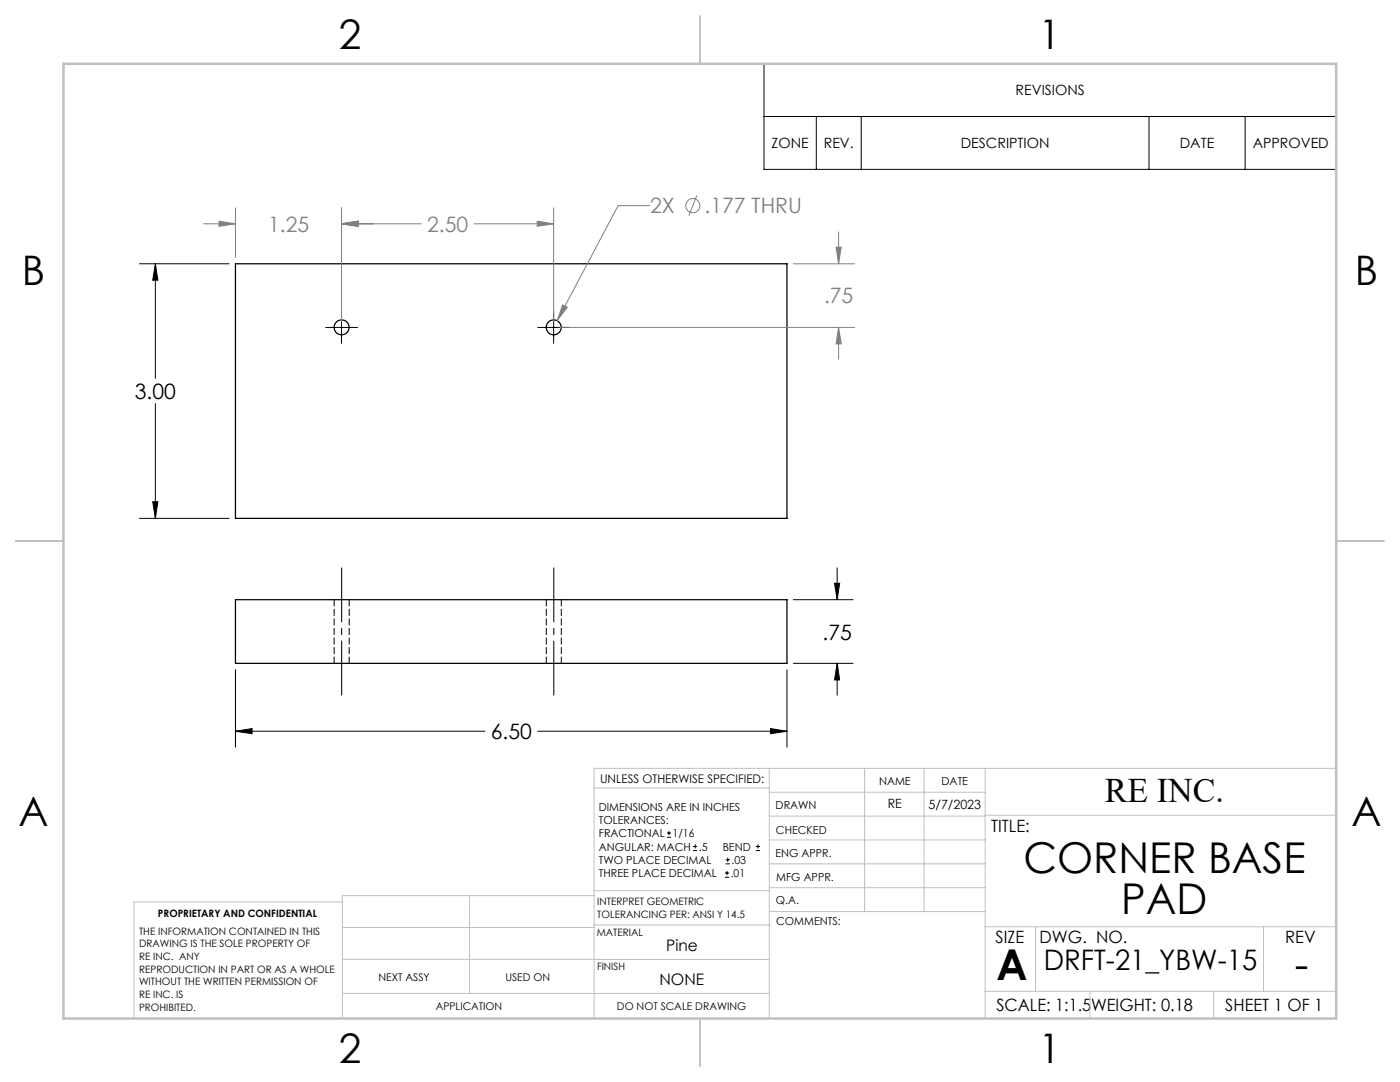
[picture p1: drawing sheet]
<svg xmlns="http://www.w3.org/2000/svg" width="279mm" height="216mm" viewBox="0 0 279 216" stroke-linecap="round" stroke-linejoin="round" font-family="sans-serif">
<g fill="none" stroke="#000" stroke-width=".25">
<path d="M47 52.6h110.1v50.8h-110.1zM47 119.7h110.1v12.7h-110.1z"/>
<circle cx="68.2" cy="65.3" r="1.5"/>
<circle cx="110.5" cy="65.3" r="1.5"/>
</g>
<path d="M66.7 119.7v12.7M109 119.7v12.7M69.7 132.4v-12.7M112 132.4v-12.7" fill="none" stroke="#000" stroke-width=".2" stroke-dasharray="1.3 .6"/>
<g fill="none" stroke="#808080" stroke-width=".2">
<path d="M139.1 39l-1.6 4M40.6 44.7h6.4M43.7 44.1l3.3 .6-3.3 .5zM47 41.5v9.9M68.2 44.7l3.3-.6v1.1zM68.2 41.5v22.6M68.2 44.7h15.9M94.6 44.7h15.9M107.2 44.1l3.3 .6-3.3 .5zM110.5 41.5v22.6M129.7 41h-6.3l-12.2 23M158.3 52.6h12.2"/>
<path d="M166.9 49.3h1l-.5 3.3zM167.4 46.3v6.3M111.8 65.3h58.7M112.3 60.9l.9 .4-2 2.7zM167.4 65.3v6.4M167.4 65.3l.5 3.3h-1z"/>
<circle cx="138.3" cy="41" r="1.41"/>
</g>
<g fill="none" stroke="#000" stroke-width=".2">
<path d="M152.5 12.7h114.2v21.1h-114.2zM152.5 23.2h114.2M162.9 23.2v10.6M171.9 23.2v10.6M229.3 23.2v10.6M248.5 23.2v10.6M27.8 52.6h17.9M31 52.6l.5 3.3h-1zM31 52.6v22.9M65 65.3h6.4M68.2 62.1v6.4M107.3 65.3h6.4"/>
<path d="M110.5 62.1v6.4M31 80.5v22.9M27.8 103.4h17.9M30.5 100.1h1l-.5 3.3zM158.3 119.7h12M166.5 116.4h1.1l-.5 3.3zM167.1 113.3v6.4M47 133.6v15.5M157.1 133.6v15.5M158.3 132.4h12M167.1 132.4v6.3M167.1 132.4l.5 3.3h-1.1z"/>
<path d="M47 145.9l3.3-.5v1zM47 145.9h49.8M107.3 145.9h49.8M153.8 145.4l3.3 .5-3.3 .5zM133.1 167.1h.8M133.1 166.2h.8M133.5 165.8v.9M138.3 169.7h.8M138.3 168.9h.8M138.7 168.5v.8M144.7 175h.8M144.7 174.2h.8"/>
<path d="M144.8 172.4h.9M144.8 171.6h.9M145.1 173.8v.8M145.2 171.1v.9M150.8 169.7h.9M150.8 168.9h.9M151.3 168.5v.8"/>
</g>
<path d="M68.2 138.7v-25.4M110.5 138.7v-25.4" fill="none" stroke="#000" stroke-width=".2" stroke-dasharray="15.2 1.3 1.3 1.3" stroke-dashoffset="4.4"/>
<g fill="none" stroke="#c0c0c0" stroke-width=".2">
<path d="M118.6 157.2h34.9M153.5 153.3v49.9M153.5 158.1h43.1M172.5 153.3v28.6M184.4 153.3v28.6M196.6 153.3v49.9M266.7 153.3h-148.1v49.9M68.3 180h-41.6v23.2M93.7 178.7v19.5M118.6 178.7h-50.3v24.5M118.6 177.7h35M153.5 167.6h43.1"/>
<path d="M153.5 162.8h43.1M153.5 172.4h43.1M153.5 177.1h43.1M196.6 162.7h70.1M68.3 198.2h85.2M68.3 191.4l85.2 .1M68.3 185.1h50.3M118.6 184.6h35M153.6 181.9h43M196.6 197.8h70.1M196.6 184.9h70.1M206.7 184.9v12.9"/>
<path d="M217.5 197.8v5.4M242.2 197.8v5.4M252.2 184.9v12.9"/>
</g>
<path d="M139.7 3.2v9.5M3.1 107.9h9.6M266.7 107.9h9.5M139.7 203.2v9.6" fill="none" stroke="#c0c0c0" stroke-width=".25"/>
<path d="M12.7 12.7h254v190.5h-254z" fill="none" stroke="#c0c0c0" stroke-width=".5"/>
<path d="M31 52.6l.5 3.3h-1zM30.5 100.1h1l-.5 3.3zM167.1 132.4l.5 3.3h-1.1zM166.5 116.4h1.1l-.5 3.3zM153.8 145.4l3.3 .5-3.3 .5zM47 145.9l3.3-.5v1z" fill="#000"/>
<path d="M166.9 49.3h1l-.5 3.3zM167.4 65.3l.5 3.3h-1zM43.7 44.1l3.3 .6-3.3 .5zM68.2 44.7l3.3-.6v1.1zM68.2 44.7l3.3-.6v1.1zM107.2 44.1l3.3 .6-3.3 .5zM112.3 60.9l-1.1 3.1 2-2.7z" fill="#808080"/>
<g font-size="8.5">
<text x="204.2" y="174.2">CORNER BASE</text>
<text x="223.8" y="182.3">PAD</text>
<text x="198.9" y="195.5">A</text>
<text x="258.4" y="195.4">-</text>
</g>
<g font-size="8.1">
<text x="67.6" y="9.7">2</text>
<text x="207.3" y="9.7">1</text>
<text x="4.4" y="57">B</text>
<text x="270.4" y="57">B</text>
<text x="3.7" y="164.9">A</text>
<text x="269.7" y="164.9">A</text>
<text x="67.6" y="212.2">2</text>
<text x="207.3" y="212.2">1</text>
</g>
<text font-size="6.9" x="220.5" y="160.1">RE INC.</text>
<text font-size="5.6" x="208.3" y="193.5">DRFT-21_YBW-15</text>
<g font-size="4.2" fill="#808080">
<text x="53.5" y="46.2">1.25</text>
<text x="85.3" y="46.2">2.50</text>
<text x="129.7" y="42.6">2X</text>
<text x="140.6" y="42.6">.177 THRU</text>
<text x="164.4" y="60.6">.75</text>
</g>
<g font-size="4.2">
<text x="26.9" y="79.6">3.00</text>
<text x="164.2" y="127.6">.75</text>
<text x="98" y="147.5">6.50</text>
</g>
<g font-size="3.4">
<text x="197.8" y="166">TITLE:</text>
<text x="198.7" y="188.1">SIZE</text>
<text x="207.5" y="188.1">DWG. NO.</text>
<text x="256.5" y="188.2">REV</text>
<text x="198.8" y="201.7">SCALE: 1:1.5</text>
<text x="217.7" y="201.8">WEIGHT: 0.18</text>
<text x="244.5" y="201.7">SHEET 1 OF 1</text>
</g>
<g font-size="3.2">
<text x="133" y="189.8">Pine</text>
<text x="131.6" y="196.6">NONE</text>
</g>
<g font-size="2.8">
<text x="202.7" y="19">REVISIONS</text>
<text x="154" y="29.6">ZONE</text>
<text x="164.4" y="29.6">REV.</text>
<text x="191.7" y="29.6">DESCRIPTION</text>
<text x="235.5" y="29.6">DATE</text>
<text x="250" y="29.6">APPROVED</text>
</g>
<g font-size="2.5">
<text x="177.2" y="161.3">RE</text>
<text x="185.3" y="161.4">5/7/2023</text>
</g>
<text font-size="2.4" x="119.8" y="156.2">UNLESS OTHERWISE SPECIFIED:</text>
<g font-size="2.2">
<text x="119.5" y="161.8">DIMENSIONS ARE IN INCHES</text>
<text x="154.8" y="161.4">DRAWN</text>
<text x="175.4" y="156.6">NAME</text>
<text x="187.9" y="156.7">DATE</text>
<text x="119.5" y="164.4">TOLERANCES:</text>
<text x="119.5" y="167.1">FRACTIONAL</text>
<text x="134.2" y="167.1">1/16</text>
<text x="154.9" y="166.3">CHECKED</text>
<text x="119.5" y="172.4">TWO PLACE DECIMAL</text>
<text x="119.5" y="169.7">ANGULAR: MACH</text>
<text x="139.5" y="169.7">.5</text>
<text x="144.2" y="169.7">BEND</text>
<text x="146" y="172.4">.03</text>
<text x="154.8" y="171">ENG APPR.</text>
<text x="119.5" y="175">THREE PLACE DECIMAL</text>
<text x="145.8" y="175">.01</text>
<text x="154.9" y="175.7">MFG APPR.</text>
<text x="154.9" y="180.4">Q.A.</text>
<text x="154.9" y="184.6">COMMENTS:</text>
</g>
<g font-size="2.1">
<text x="75.5" y="195.7">NEXT ASSY</text>
<text x="100.9" y="195.7">USED ON</text>
<text x="86.9" y="201.5">APPLICATION</text>
<text x="123.1" y="201.6">DO NOT SCALE DRAWING</text>
</g>
<g font-size="2">
<text x="31.5" y="182.9">PROPRIETARY AND CONFIDENTIAL</text>
<text x="119.2" y="180.6">INTERPRET GEOMETRIC</text>
<text x="119.2" y="183.1">TOLERANCING PER: ANSI Y 14.5</text>
<text x="27.8" y="186.5">THE INFORMATION CONTAINED IN THIS</text>
<text x="27.8" y="189">DRAWING IS THE SOLE PROPERTY OF</text>
<text x="27.8" y="191.6">RE INC. ANY</text>
<text x="119.1" y="186.7">MATERIAL</text>
<text x="27.8" y="194.1">REPRODUCTION IN PART OR AS A WHOLE</text>
<text x="27.8" y="196.6">WITHOUT THE WRITTEN PERMISSION OF</text>
<text x="119.1" y="193.5">FINISH</text>
<text x="27.8" y="199.1">RE INC. IS</text>
<text x="27.8" y="201.7">PROHIBITED.</text>
</g>
</svg>
